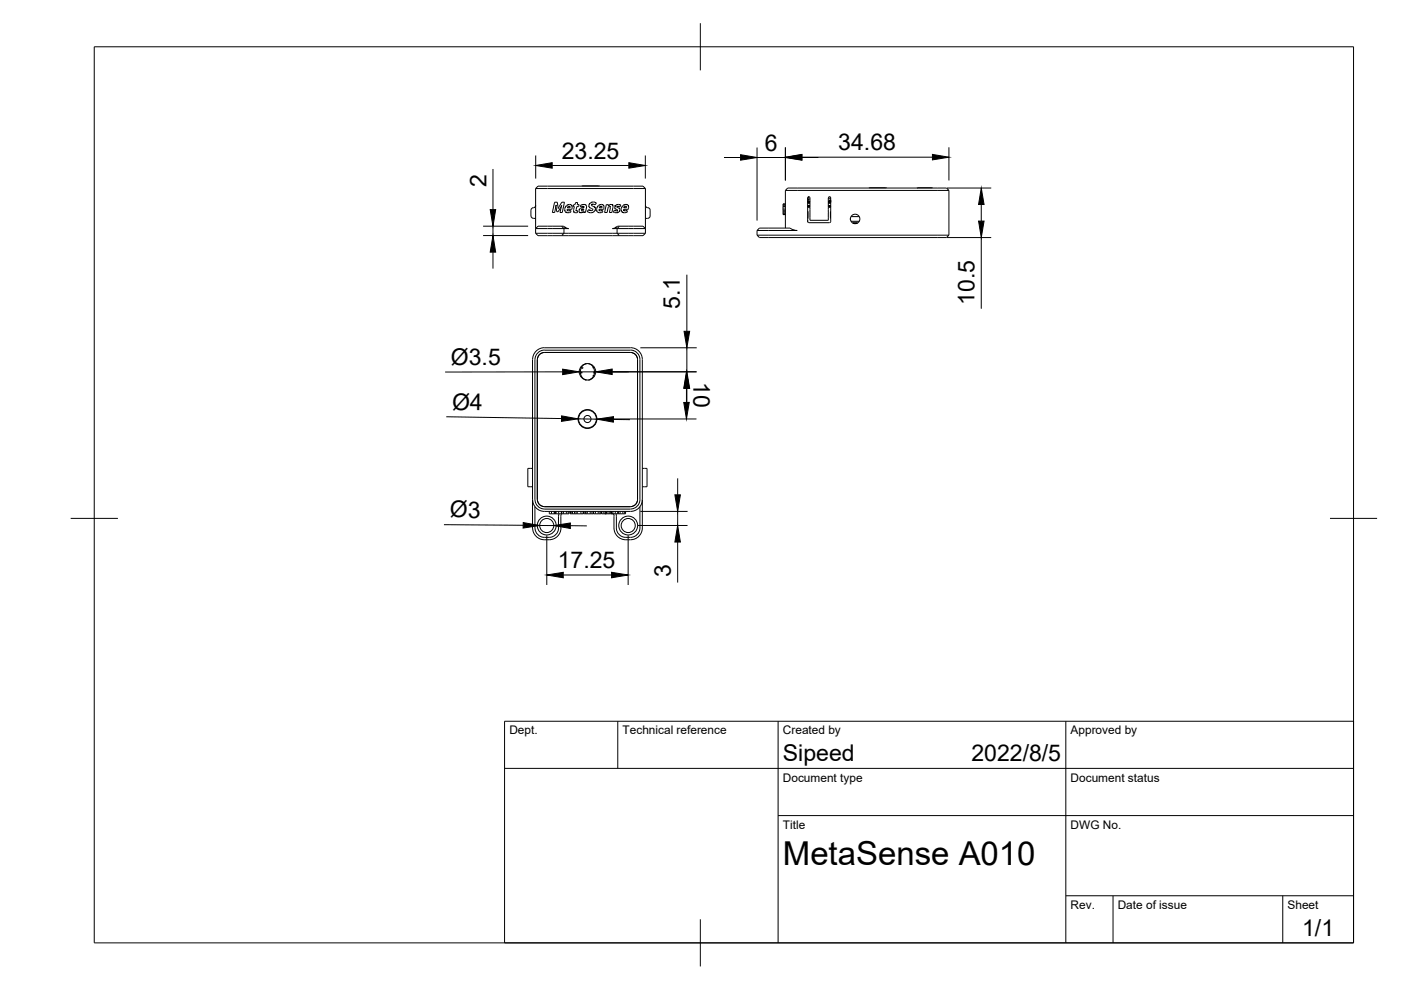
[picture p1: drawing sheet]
<svg xmlns="http://www.w3.org/2000/svg" width="297mm" height="210mm" viewBox="0 0 297 210" stroke-linecap="round" stroke-linejoin="round" font-family="sans-serif">
<!-- layer: S -->
<g fill="none" stroke="#000" stroke-width=".21">
<path d="M113.6 40h23.2M113.6 40l.5-.5h22.2l.5 .5M113.6 40v9.5M126.9 39.4h-3.5M126.9 39.4h.2M136.8 40v9.5M187.9 39.8h-3.7M197.7 39.9h-3.2M113.1 46.3h.5M113.6 49.5l.5 .5h5M113.6 49.5h6M113.6 43.5a.66 .66 0 0 1-.8 .6l-.2 .4v1.3l.2 .4 .3 .1"/>
<path d="M117.9 43.6h.1M117.9 43.6l-.3 1.5h-.5l.5-2.2h.6l.1 1.3M117.9 43.6l.1 1.3h.3l.8-1.3M118.3 44.2h.1M119.1 50h12.2M119.1 48h-5l-.5 .5h6M119.1 48h.3l1.2 .5h-1M119.1 48l.5 .5M119.1 43.6h.1M119.1 43.6l-.4 1.5h.5l.5-2.2h-.6l-.7 1.3M119.6 49.5h11.2M119.6 49.5l-.5 .5"/>
<path d="M119.6 48.5v1M120 43.7l.7-.4 .5 .3v.8h-1l.3 .3 .5-.1 .1 .3-.9 .2-.3-.2-.2-.6zM120.4 43.9l.4-.2 .1 .3h-.6zM122 42.9h.5l-.1 .5h.4l-.1 .4h-.4l-.1 .8 .3 .1v.4h-.2h-.5l-.2-.4 .2-.9h-.3l.1-.4h.3zM123 43.6l.8-.3 .5 .2 .1 .4-.3 1.2h-.4v-.2l-.7 .2-.2-.2 .2-.6 .8-.3-.1-.2-.6 .1zM123.3 44.5l.5-.2-.3 .4h-.2zM123.7 44.9h.1M125 43.2l.6-.4 .5 .1 .3 .2-.3 .3-.5-.1-.2 .2 .8 .5 .1 .2-.2 .6-.5 .3h-.6l-.5-.3 .4-.4 .4 .3 .4-.2-.1-.2-.7-.4zM126.7 43.7l.7-.4 .6 .3v.8h-1l.2 .3 .5-.1 .1 .3-.8 .2-.4-.2-.1-.6zM127.1 43.9l.4-.2 .1 .3h-.6zM128.5 43.4h.5v.2l.5-.3 .4 .2 .1 .3-.3 1.3h-.5l.2-1-.1-.3-.4 .1-.2 1.2h-.5zM129 43.6h.1"/>
<path d="M130.8 49.5h6M130.8 48.5v1M130.8 49.5l.5 .5M130.9 44.6h.1M131.1 44l-.3-.1 .1-.2 .5 .2 .3-.3-.7-.3-.6 .3-.1 .5 .6 .5M131.1 44v.1M131.1 44.1l.3 .3-.2 .5-.7 .2-.5-.2 .3-.4 .3 .2 .3-.1M131.3 48h-.3l-1.2 .5h1M131.3 48h5l.5 .5h-6M131.3 48l-.5 .5M132 43.6l.7-.3 .4 .2 .2 .4-.1 .5h-1l.2 .3 .5-.1 .1 .3-.8 .2-.4-.2-.1-.6zM132.3 43.9l.4-.2 .1 .3h-.5z"/>
<path d="M136.8 49.5l-.5 .5h-5M136.8 46.3h.5M136.8 43.5a.66 .66 0 0 0 .8 .6l.2 .4v1.3l-.2 .4-.3 .1M160.5 49.9l.5 .5h39.7l.5-.5M160.5 49.9h40.7M160.5 48.9v1M161 48.4h6.5l.7 .3 .8 .2h-8.5zM166 43.7v.2M166 43.9v.4M166 44.3v.3M166 44.6v.2M166 44.8v.2"/>
<path d="M166 45.3v.2M166 45.5h.1M166 43.3v.2M166 43.9h.5M166 45.5h.5M166 43.7h.5M166 44.3h.5M166 44.6h.5M166 44.8h.5M166 45h.5M166 43.5v.2M166 45v.3"/>
<path d="M166 45.3h.5M166 43.3h.5M166 43.5h.5M166.5 43.2l-.5 .1M166.5 40.4h34.7M166.5 40.4l.5-.5h33.7l.5 .5M166.5 40.4v8M171.2 44.8l.1 1.4M171.2 43.6h.5M171.2 43.8h.5M171.2 42.8h.5M171.2 43.9h.5"/>
<path d="M171.2 43h.5M171.2 43.1h.5M171.2 42h.1M171.2 47l.3 .2M171.2 46.7h.1M171.3 42.8h.1M171.3 43.8v.1M171.3 46.2l-.1 .1M171.4 42.8h-.1M171.5 42.8h.1M171.5 42.3h-.2l.1 .5M171.5 42.7v.1"/>
<path d="M171.5 42.7h.2M171.5 47.2h4.4M171.5 41.7l-.2 .5h.2M171.7 42.2h-.2v.5M175.6 42v4.7h-3.9v-4.7v-.2h-.4l-.1 5.2M175.6 43.6h.5M175.6 43.8h.5M175.6 43.9h.5M175.6 42.8h.5M175.6 43h.5M175.6 43.1h.5M175.6 42h.4"/>
<path d="M175.6 42l.3-.3 .2 .3M175.7 42.8h-.1h.5M175.7 42.8h.1M175.8 42.8h.1M175.8 42.5h.1M175.8 42.6l-.1 .2M175.8 42.5v.3M175.8 42.5h.3M176 42.5h.1M176 42.8h.1M176.1 46.2v.1M176.1 43.8v.1"/>
<path d="M176.1 42v5l-.2 .2M176.1 42h-.1v.8M176.1 44.8v1.4M180.3 46.3v.3M180.4 46.9h1.8M180.4 45.9h1.8M180.8 47.3h1M181.2 47.3h.1M181.3 47.3h.1M181.4 47.3h.1M181.6 47.3h.1M201.2 40.4v9.5"/>
<path d="M113.9 76.2v29.7M113.9 76.2a1.49 1.49 0 0 1 1.5-1.5h18.3a1.49 1.49 0 0 1 1.5 1.5v29.7M115.4 74.2h18.3M115.4 74.2a2 2 0 0 0-2 2v29.7M123.2 79.1h.1M123.2 79h.1M123.3 78.1h.1M123.4 78h.1M124.4 77.1l-1 .6-.4 1 .3 1.1 .7 .7M124.5 77.1h.1M124.7 77.1l.9 .5 .4 1.2-.2 1.1-.7 .6M125.7 78h.1"/>
<path d="M125.7 79.6h.1M125.9 79.1h.1M125.9 79h.1M133.7 74.2a2 2 0 0 1 2 2v29.7M112.9 99.3h-1v3.9h1M124 80.5l.4 .1M124 80.5h.1M125.1 80.5l-.4 .1M125.1 80.5h.1M136.2 99.3h1v3.9h-1M112.9 105.9a2.51 2.51 0 0 0 2.5 2.5h18.3a2.51 2.51 0 0 0 2.5-2.5M113.4 107.4v4.5a2 2 0 0 0 2 2h1"/>
<path d="M113.4 105.9a2 2 0 0 0 2 2h18.3a2.04 2.04 0 0 0 2-2M113.9 105.9a1.49 1.49 0 0 0 1.5 1.5M115.4 107.4h18.3M116.5 108.4v.5h2.5v-.5M116.9 108.4v.5M117.5 108.4v.5M117.6 108.4v.5M117.7 108.4v.5M117.9 108.4v.5M118.4 108.4v.5M118.5 108.9l-.1 3a2 2 0 0 1-2 2M118.9 111.9a2.51 2.51 0 0 1-2.5 2.5"/>
<path d="M119.1 108.9l-.2 .5v2.5M119.1 108.9h.1M119.1 108.4v.5M119.1 108.9h.4M119.5 108.9h.6M119.5 108.4v.5M120.1 108.9h.4M120.1 108.4v.5M120.5 108.4v.5M120.6 108.4v.5h-.1M120.9 108.4v.5h1.2M121 108.4v.5"/>
<path d="M121.2 108.4v.5M121.4 108.4v.5M121.8 108.4v.5M122.1 108.9h.3M122.1 108.4v.5M122.4 108.9h.8M122.4 108.4v.5M123.2 108.9h.4M123.2 108.4v.5M123.6 108.4v.5M123.7 108.4l-.1 .5M123.8 108.4v.5h.4"/>
<path d="M124.2 108.4v.5M124.2 108.9h.3M124.5 108.9h.6M124.5 108.4v.5M125.1 108.9h.4M125.1 108.4v.5M125.5 108.4v.5M125.8 108.4v.5h-.3M125.8 108.9h.1M125.8 108.4v.5M125.9 108.9h.3M126.2 108.9h.6"/>
<path d="M126.2 108.4v.5M126.8 108.9h.4M126.8 108.4v.5M127.2 108.4v.5M127.4 108.4v.5h-.2M127.5 108.4v.5h.8M127.9 108.4v.5M128.3 108.9h.1M128.3 108.9h.3M128.3 108.4v.5M128.6 108.9h.3M128.6 108.4v.5"/>
<path d="M128.9 108.9h.4v-.5l.1 .5h.3M128.9 108.4v.5M129.7 108.9h.1M129.7 108.9h.2M129.7 108.4v.5M129.9 108.9h.6M129.9 108.4v.5M130.1 108.9l.1 .4v2.6a2.73 2.73 0 0 0 3.5 2.5 2.51 2.51 0 0 0 2.5-2.5v-35.7a2.48 2.48 0 0 0-2.5-2.5h-18.3a2.54 2.54 0 0 0-2.5 2.5v35.7a2.72 2.72 0 0 0 3.5 2.5M130.5 108.4v.5M131 108.4v.5h-.5M131 108.4l.1 .5M131.1 108.9h.4"/>
<path d="M131.1 108.4v.5M131.5 108.9h.6M131.5 108.4v.5M132.1 108.9h.3M132.1 108.4v.5M132.4 108.4v.5M132.6 108.4v.5h-.2M135.2 105.9a1.49 1.49 0 0 1-1.5 1.5M135.7 107.4v4.5a2 2 0 0 1-2 2 2.27 2.27 0 0 1-3-2l-.1-3"/>
<circle cx="181.3" cy="46.4" r="1.01"/>
<circle cx="124.6" cy="78.8" r="1.75"/>
<circle cx="124.6" cy="88.8" r="1.89"/>
<circle cx="124.6" cy="88.8" r=".75"/>
<circle cx="124.6" cy="88.8" r="2"/>
<circle cx="115.9" cy="111.4" r="2"/>
<circle cx="115.9" cy="111.4" r="1.49"/>
<circle cx="133.2" cy="111.4" r="2"/>
<circle cx="133.2" cy="111.4" r="1.49"/>
</g>
<!-- layer: Border -->
<path d="M20 9.9h267v190h-267zM148.5 4.9v10M15 109.9h10M282 109.9h10M148.5 194.9v10" fill="none" stroke="#000" stroke-width=".21"/>
<!-- layer: TitleBlock -->
<path d="M107 152.9h180v47h-180zM131 152.9v10M165 152.9v47M226 152.9v47M107 162.9h180M165 172.9h122M226 189.9h61M236 189.9v10M272 189.9v10" fill="none" stroke="#000" stroke-width=".21"/>
<!-- layer: Dimensions -->
<g fill="none" stroke="#000" stroke-width=".21">
<path d="M104.5 35.8v8.6M113.6 33v4.9M117.1 35.1h16.2M136.8 33v4.9M153.5 33.4h3.5M160.5 31.3v15.5M160.5 33.4h6M166.5 31.2v7.1M170 33.3h27.7M170 33.4h3.5M200.8 39.9h9.4M201.2 31.2v7.1"/>
<path d="M102.4 49.9h9.6M102.4 48h9.6M104.5 48v1.9M104.5 53.5v3.5M145.6 58.2v12M200.8 50.4h9.4M208 43.4v3.5M208 50.4v15.1M119.3 78.8l-24.9 .1M122.8 78.8h3.5M126.6 78.8h21.1M135.8 73.7h11.9"/>
<path d="M145.6 73.7v5.1M94.6 88.4l24.5 .3M122.6 88.8l4 .1M126.7 88.8h21M130 88.9l3.6 .1M145.5 82.3v3M145.6 82.3v3.5M94.1 111.2l16.8 .2M114.4 111.4h3M115.9 113.5v10.5M120.9 111.5h3.5M133.2 113.5v10.5"/>
<path d="M135.3 111.4h10.5M135.8 108.4h10M143.7 101.4v3.5M143.7 108.4v3M143.7 114.9v8.6M119.4 121.9h10.3"/>
</g>
<g fill="#000" stroke="#000" stroke-width=".21">
<path d="M113.6 35.1l3.5-.6v1.2zM133.3 34.5l3.5 .6-3.5 .6zM157 32.8l3.5 .6-3.5 .6zM166.5 33.3l3.5-.6v1.2zM166.5 33.4l3.5-.6v1.2zM197.7 32.7l3.5 .6-3.5 .6zM104.5 49.9l.6 3.6h-1.2zM103.9 44.4h1.2l-.6 3.6zM208 39.9l.6 3.5h-1.1zM207.5 46.9h1.1l-.6 3.5zM119.3 78.3l3.5 .5-3.5 .6zM126.3 78.8l3.5-.6v1.2z"/>
<path d="M145 70.2h1.2l-.6 3.5zM119.1 88.2l3.5 .6-3.6 .5zM126.6 88.9l3.5-.6-.1 1.2zM145.6 78.8l.6 3.5h-1.2zM145.5 78.8l.6 3.5h-1.1zM145 85.3h1.1l-.6 3.5zM110.9 110.8l3.5 .6-3.5 .6zM117.4 111.4l3.5-.5v1.1zM143.1 104.9h1.2l-.6 3.5zM143.7 111.4l.6 3.5h-1.2zM115.9 121.9l3.5-.6v1.2zM129.7 121.3l3.5 .6-3.5 .6z"/>
</g>
<text font-size="7" x="166" y="183.4">MetaSense A010</text>
<g font-size="4.9">
<text x="119.1" y="33.6">23.25</text>
<text x="162.2" y="31.9">6</text>
<text x="177.7" y="31.9">34.68</text>
<text x="103.1" y="39.7" transform="rotate(-90 103.1 39.7)">2</text>
<text x="144.2" y="65.5" transform="rotate(-90 144.2 65.5)">5.1</text>
<text x="206.6" y="64.6" transform="rotate(-90 206.6 64.6)">10.5</text>
<text x="95.6" y="77.3">Ø3.5</text>
<text x="147" y="81" transform="rotate(90 147 81)">10</text>
<text x="95.8" y="86.9" transform="rotate(1 95.8 86.9)">Ø4</text>
<text x="95.4" y="109.7" transform="rotate(1 95.4 109.7)">Ø3</text>
<text x="118.3" y="120.5">17.25</text>
<text x="142.2" y="122.3" transform="rotate(-90 142.2 122.3)">3</text>
<text x="166" y="161.4">Sipeed</text>
<text x="206" y="161.4">2022/8/5</text>
<text x="276.1" y="198.6">1/1</text>
</g>
<g font-size="2.5">
<text x="108" y="155.7">Dept.</text>
<text x="132" y="155.7">Technical reference</text>
<text x="166" y="155.7">Created by</text>
<text x="227" y="155.7">Approved by</text>
<text x="166" y="165.7">Document type</text>
<text x="227" y="165.7">Document status</text>
<text x="166" y="175.7">Title</text>
<text x="227" y="175.7">DWG No.</text>
<text x="227" y="192.7">Rev.</text>
<text x="237" y="192.7">Date of issue</text>
<text x="273" y="192.7">Sheet</text>
</g>
</svg>
